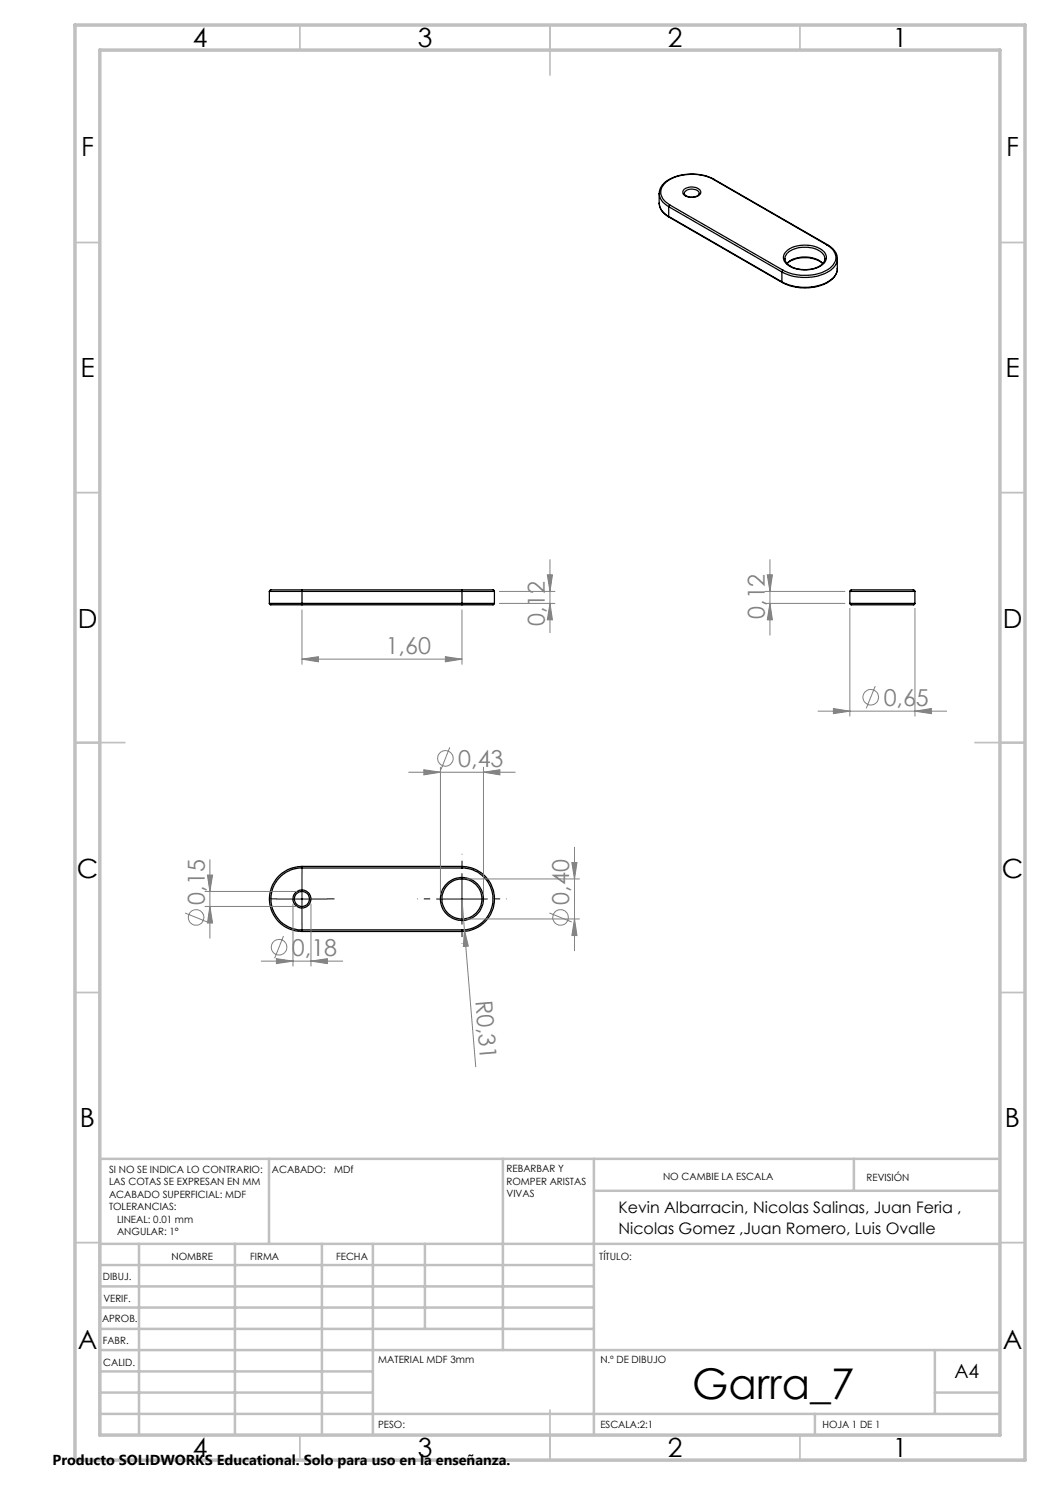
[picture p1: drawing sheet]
<svg xmlns="http://www.w3.org/2000/svg" width="210mm" height="297mm" viewBox="0 0 210 297" stroke-linecap="round" stroke-linejoin="round" font-family="sans-serif">
<g fill="none" stroke="#000" stroke-width=".25">
<path d="M131.8 38.7v2M136.8 37.9a2.44 2.44 0 0 1 3.3 .3 1.35 1.35 0 0 1-1.7 1.3 1.48 1.48 0 0 1-1.8-1.2zM137 38.3a1.97 1.97 0 0 1 2.8 .2v.2a1.88 1.88 0 0 1-2.8 .2l-.2-.2zM142.7 35.9a9.5 9.5 0 0 0-9.5 .5 2.5 2.5 0 0 0 .5 4.4l.2 .2M142.7 35.9h.2M142.7 35.9l22.6 13.1M142.9 35.9a9.6 9.6 0 0 0-10 .7 2.68 2.68 0 0 0 .5 4.5l.3 .2M142.9 35.9l22.6 13.1M131.8 40.7a3.3 3.3 0 0 0 1.9 2.6M131.9 40.7a3.2 3.2 0 0 0 1.9 2.7M133.7 43.3l.1 .1M133.7 41.3l22.7 13.1"/>
<path d="M133.7 43.3l22.7 13.1M133.7 41.3v2M133.8 43.4l22.7 13.1M133.9 41l-.2 .3M133.9 41l22.7 13M156.4 56.4l.1 .1M156.4 54.4v2M156.6 54l-.2 .4M157.1 50.4a6.1 6.1 0 0 1 7.8 0 1.83 1.83 0 0 1-.9 2.9 6.4 6.4 0 0 1-6.7-.6 1.6 1.6 0 0 1-.2-2.3zM157.4 52.7a5.6 5.6 0 0 1 7.2 0M157.4 52.7a5.9 5.9 0 0 1 7.1 0M165 51.7a2.67 2.67 0 0 1-2.5 2.1 5.2 5.2 0 0 1-5.3-1.4l-.2-.5a2.2 2.2 0 0 1 1.9-2.1 5.3 5.3 0 0 1 5.8 1.2l.3 .8"/>
<path d="M165.3 49a2.69 2.69 0 0 1 1.6 3.6 6.6 6.6 0 0 1-5.8 2.5 9.3 9.3 0 0 1-4.5-1.1M165.3 49h.2M165.5 49a3.4 3.4 0 0 1 2 2.7M167.5 53.7a3.5 3.5 0 0 1-2.5 3.1 10.2 10.2 0 0 1-8.5-.3M167.5 51.7a3.7 3.7 0 0 1-3 3.2 10.2 10.2 0 0 1-8.1-.5M167.5 53.7a3.3 3.3 0 0 1-2.3 2.8 10.3 10.3 0 0 1-8.8-.1M167.5 51.7v2M53.9 118.3h6.5M53.9 118.3v2.4M60.4 118h-6.3l-.2 .3M60.4 118v.3M60.4 118h32"/>
<path d="M60.4 118.3h32M60.4 118.3v2.4M92.4 118h6.2l.3 .3M92.4 118v.3M92.4 118.3h6.5M92.4 118.3v2.4M98.9 118.3v2.4M170 118.3l.2-.3h12.5l.3 .3M170 118.3h13M170 118.3v2.4M183 118.3v2.4M53.9 120.7l.2 .3h6.3"/>
<path d="M53.9 120.7h6.5M60.4 120.7v.3M60.4 120.7h32M60.4 121h32M92.4 120.7v.3M92.4 120.7h6.5M98.9 120.7l-.2 .3h-6.3M170 120.7l.1 .3h12.7l.2-.3M170 120.7h13M60.4 173.3a6.5 6.5 0 0 0-6.5 6.5 6.5 6.5 0 0 0 6.5 6.5M60.4 173.3v.3M60.4 173.6a6.2 6.2 0 0 0-6.2 6.2 6.2 6.2 0 0 0 6.2 6.2"/>
<path d="M60.4 173.6h32M60.4 173.3h32M92.4 173.6a6.2 6.2 0 0 1 6.2 6.2 6.2 6.2 0 0 1-6.2 6.2M92.4 173.3v.3M92.4 173.3a6.5 6.5 0 0 1 6.5 6.5 6.5 6.5 0 0 1-6.5 6.5M60.4 186v.3M60.4 186.3h32M60.4 186h32M92.4 186v.3"/>
<circle cx="60.4" cy="179.8" r="1.79"/>
<circle cx="60.4" cy="179.8" r="1.51"/>
<circle cx="92.4" cy="179.8" r="4.3"/>
<circle cx="92.4" cy="179.8" r="4"/>
</g>
<g fill="none" stroke="#808080" stroke-width=".2">
<path d="M99.9 118.3h11.1M109.5 115h1l-.5 3.3zM110 111.9v14.6M153 118.3h16M153.5 115h1l-.5 3.3zM154 111.9v15.1M60.4 131.8l3.3-.5v1.1zM60.4 122v10.9M60.4 131.8h32M89.1 131.3l3.3 .5-3.3 .6zM92.4 122v10.9M99.9 120.7h11.1"/>
<path d="M110 120.7l.5 3.3h-1zM153 120.7h16M154 120.7l.5 3.3h-1zM170 121.7v21.5M175 137.2l-1.8 4.5M183 121.7v21.5M81.7 154.4h21.3M84.8 153.9l3.3 .5-3.3 .6zM88.1 153.5v25.3M90 149.5l-1.8 4.4M96.7 154.4l3.3-.5v1.1zM96.7 153.5v25.3"/>
<path d="M163.6 142.2h25.7M166.7 141.7l3.3 .5-3.3 .5zM183 142.2l3.3-.5v1zM41 178.3h18.4M41.5 175h1l-.5 3.3zM42 171.9v15.7M92.4 179.8l.5 6.2M93.4 175.8h22.5M114.4 172.5h1l-.5 3.3zM114.9 169.4v20.7M37 182.6l4.5 1.8M41 181.3h18.4"/>
<path d="M42 181.3l.5 3.3h-1zM52.2 192.2h16.3M55.3 191.7l3.3 .5-3.3 .5zM56.7 187.2l-1.8 4.5M58.6 180.8v12.4M62.2 192.2l3.3-.5v1zM62.2 180.8v12.4M92.9 186l.8 3.2-1 .1zM92.9 186l2.2 27.4M93.4 183.8h22.5M109.9 182.6l4.4 1.8M114.9 183.8l.5 3.3h-1z"/>
<circle cx="174.2" cy="139.4" r="1.55"/>
<circle cx="89.1" cy="151.7" r="1.55"/>
<circle cx="39.2" cy="183.5" r="1.55"/>
<circle cx="55.8" cy="189.4" r="1.56"/>
<circle cx="112.1" cy="183.5" r="1.55"/>
</g>
<path d="M55.4 179.8h-1.5M60.4 174.8v-1.5M65.4 179.8h1.5M60.4 184.8v1.5" fill="none" stroke="#000" stroke-width=".2" stroke-dasharray="15.2 1.3 1.3 1.3" stroke-linecap="butt"/>
<path d="M87.4 179.8h-4M92.4 174.8v-4M97.4 179.8h4M92.4 184.8v4" fill="none" stroke="#000" stroke-width=".2" stroke-dasharray="15.2 1.3 1.3 1.3" stroke-dashoffset="15.1" stroke-linecap="butt"/>
<path d="M55.4 179.8h10M60.4 174.8v10M87.4 179.8h10M92.4 174.8v10" fill="none" stroke="#000" stroke-width=".2"/>
<g fill="none" stroke="#c0c0c0" stroke-width=".35">
<path d="M60 5v5M110 5v10M160 5v5M15 48.5h5M200 48.5h5M15 98.5h5M200 98.5h5M15 148.5h10M195 148.5h10M15 198.5h5M200 198.5h5M15 248.5h5"/>
<path d="M200 248.5h5M60 287v5M110 282v10M160 287v5"/>
</g>
<g fill="none" stroke="#c0c0c0" stroke-width=".5">
<path d="M53.8 231.8v17M100.6 231.8v38.2M118.8 231.8v55.2M118.8 238.2h81.2M170.8 231.8v6.4M200 231.8h-180v55.2M20 248.8h180M20 257.3h98.8M20 253h98.8M27.8 248.8v38.2M47 248.8v38.2M64.4 248.8v38.2"/>
<path d="M74.6 248.8v38.2M85 248.8v17M20 265.8h98.8M20 261.5h98.8M20 278.5h54.6M20 274.3h54.6M20 270h180M187 278.5h13M187 270v12.8M20 282.8h180M163 282.8v4.2"/>
</g>
<path d="M15 5h190v287h-190zM20 10h180v277h-180z" fill="none" stroke="#c0c0c0" stroke-width=".7"/>
<g fill="#808080">
<path d="M92.9 186l.8 3.2-1 .1z"/>
<path d="M89.1 131.3l3.3 .5-3.3 .6zM60.4 131.8l3.3-.5v1.1z"/>
<path d="M84.8 153.9l3.3 .5-3.3 .6zM96.7 154.4l3.3-.5v1.1zM55.3 191.7l3.3 .5-3.3 .5zM62.2 192.2l3.3-.5v1zM166.7 141.7l3.3 .5-3.3 .5zM183 142.2l3.3-.5v1z"/>
<path d="M110 120.7l.5 3.3h-1zM109.5 115h1l-.5 3.3z"/>
<path d="M41.5 175h1l-.5 3.3zM42 181.3l.5 3.3h-1zM114.4 172.5h1l-.5 3.3zM114.9 183.8l.5 3.3h-1zM153.5 115h1l-.5 3.3zM154 120.7l.5 3.3h-1z"/>
</g>
<text font-size="8.5" x="138.4" y="279.7">Garra_7</text>
<g font-size="5.3">
<text x="38.5" y="9.5">4</text>
<text x="83.5" y="9.5">3</text>
<text x="133.6" y="9.5">2</text>
<text x="178.6" y="9.5">1</text>
<text x="16.2" y="31.2">F</text>
<text x="201.2" y="31.2">F</text>
<text x="16.1" y="75.5">E</text>
<text x="201.1" y="75.5">E</text>
<text x="15.5" y="125.5">D</text>
<text x="200.5" y="125.5">D</text>
<text x="15.4" y="175.5">C</text>
<text x="200.4" y="175.5">C</text>
<text x="16" y="225.5">B</text>
<text x="201" y="225.5">B</text>
<text x="15.5" y="269.7">A</text>
<text x="200.5" y="269.7">A</text>
<text x="38.5" y="291.5">4</text>
<text x="83.5" y="291.5">3</text>
<text x="133.6" y="291.5">2</text>
<text x="178.6" y="291.5">1</text>
</g>
<g font-size="4.7" fill="#808080">
<text x="109" y="125.2" transform="rotate(-90 109 125.2)">0,12</text>
<text x="153" y="123.8" transform="rotate(-90 153 123.8)">0,12</text>
<text x="77.1" y="130.8">1,60</text>
<text x="176.7" y="141.1">0,65</text>
<text x="91.7" y="153.4">0,43</text>
<text x="40.9" y="180.9" transform="rotate(-90 40.9 180.9)">0,15</text>
<text x="113.8" y="180.9" transform="rotate(-90 113.8 180.9)">0,40</text>
<text x="58.4" y="191.1">0,18</text>
<text x="95.1" y="200.1" transform="rotate(85 95.1 200.1)">R0,31</text>
</g>
<text font-size="3.9" x="190.9" y="275.5">A4</text>
<g font-size="3.2">
<text x="123.7" y="242.6">Kevin Albarracin, Nicolas Salinas, Juan Feria ,</text>
<text x="123.7" y="246.8">Nicolas Gomez ,Juan Romero, Luis Ovalle</text>
</g>
<text font-size="2.9" x="10.5" y="292.9">Producto SOLIDWORKS Educational. Solo para uso en la enseñanza.</text>
<g font-size="2">
<text x="21.8" y="234.6">SI NO SE INDICA LO CONTRARIO:</text>
<text x="21.8" y="237.1">LAS COTAS SE EXPRESAN EN MM</text>
<text x="21.8" y="239.6">ACABADO SUPERFICIAL: MDF</text>
<text x="54.4" y="234.6">ACABADO:</text>
<text x="66.8" y="234.6">MDf</text>
<text x="101.3" y="234.5">REBARBAR Y</text>
<text x="101.3" y="237">ROMPER ARISTAS</text>
<text x="101.3" y="239.5">VIVAS</text>
<text x="132.6" y="236">NO CAMBIE LA ESCALA</text>
<text x="173.3" y="236.2">REVISIÓN</text>
<text x="21.8" y="242.1">TOLERANCIAS:</text>
<text x="23.4" y="244.6">LINEAL: 0.01 mm</text>
<text x="23.4" y="247.1">ANGULAR: 1°</text>
<text x="34.3" y="252">NOMBRE</text>
<text x="50" y="251.9">FIRMA</text>
<text x="67.2" y="251.9">FECHA</text>
<text x="119.9" y="251.9">TÍTULO:</text>
<text x="20.6" y="256.1">DIBUJ.</text>
<text x="20.7" y="260.3">VERIF.</text>
<text x="20.4" y="264.4">APROB.</text>
<text x="20.5" y="268.8">FABR.</text>
<text x="20.7" y="273.1">CALID.</text>
<text x="75.6" y="272.5">MATERIAL MDF 3mm</text>
<text x="120.1" y="272.5">N.º DE DIBUJO</text>
<text x="75.6" y="285.5">PESO:</text>
<text x="120.1" y="285.6">ESCALA:2:1</text>
<text x="164.5" y="285.6">HOJA 1 DE 1</text>
</g>
</svg>
